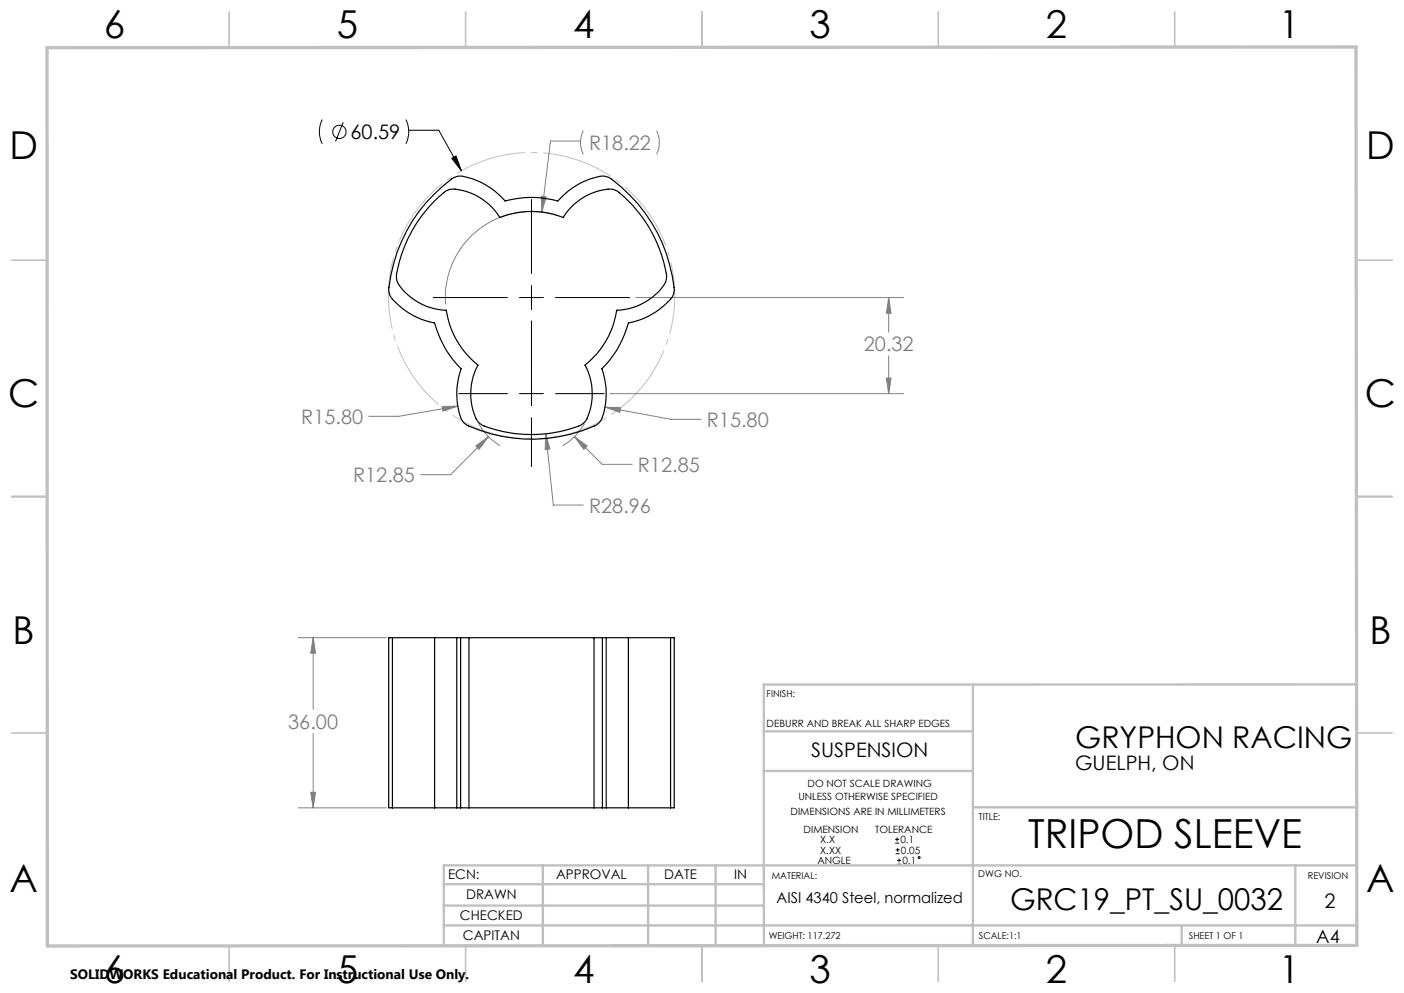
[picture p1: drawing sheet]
<svg xmlns="http://www.w3.org/2000/svg" width="297mm" height="210mm" viewBox="0 0 297 210" stroke-linecap="round" stroke-linejoin="round" font-family="sans-serif">
<g fill="none" stroke="#000" stroke-width=".21">
<path d="M68.2 25.3a5.7 5.7 0 0 0 0 5.1M72.6 25.9l-1.6 4M85.9 25.3a5.7 5.7 0 0 1 0 5.1M86.5 27.5h6.3l4.8 8.6M95.6 33.5l.8-.5 1.2 3.1zM112.4 42.2v15.6M91.7 62.9h15.7M109.9 62.9h5.1M112.4 60.4v5.1M112.4 67.9v17.9M117.5 62.9h15.7M97 83.2h10.4"/>
<path d="M109.9 83.2h5.1M112.4 88.3v10.4M117.5 83.2h10.3M189.4 178.3h.8M189.4 177.5h.8M189.5 179.7h.8M189.8 177.1v.8M189.9 179.3v.9M189.5 180.5h.8M189.8 182.8h.8M189.8 182h.8M190.2 181.6v.7"/>
<circle cx="71.8" cy="27.9" r="1.41"/>
<circle cx="194.4" cy="181.3" r=".19"/>
</g>
<path d="M141.4 53.7a30.3 30.3 0 0 0-50.7-12.2 30.3 30.3 0 0 0 13.9 50.3 30.3 30.3 0 0 0 37.2-36.6l-.4-1.5" fill="none" stroke="#c0c0c0" stroke-width=".21" stroke-dasharray="15.2 1.3 1.3 1.3" stroke-dashoffset="-1.8" stroke-linecap="butt"/>
<g fill="none" stroke="#808080" stroke-width=".21">
<path d="M122.8 29.8h-6.3l-1.9 15M123.4 27.6a5.6 5.6 0 0 0 0 5.1M138.9 27.6a5.9 5.9 0 0 1 0 5.1M114.5 41.5l1 .1-.9 3.2zM117.7 45.5a18.2 18.2 0 0 0-23.4 18.9M134.5 62.9h56.7M187.5 80h1l-.5 3.2zM188 62.9v7.3M188 75.3v7.9M188 62.9l.5 3.3h-1zM93.5 86l3.3-.1-3.1 1.1zM96.8 85.9l-12.5 2.1h-6.3"/>
<path d="M100.6 94.3l2.7-2-1.9 2.7zM101.2 89.6l.3 .4a12.1 12.1 0 0 0 4.3 4.3M103.3 92.3l-8 8.1h-6.3M115.5 91.7l1.6 15.1h6.3M115.5 91.7l.8 3.3-1 .1zM121.5 92.3l5.9 5.9h6.3M121.5 92.3l2.7 2-.7 .7zM123.6 89.6l-.2 .4a12.9 12.9 0 0 1-4.3 4.3M128 86.1l14 2.6h6.3M128 86.1l3.3 .1-.2 1zM129.1 83.2h62.1M63.1 134.9h18.6"/>
<path d="M66.3 134.9v15.1M66.3 134.9l.4 3.2h-1zM66.3 155.1v15.7M63.1 170.8h18.6M65.7 167.6h1l-.4 3.2z"/>
</g>
<g fill="none" stroke="#c0c0c0" stroke-width=".35">
<path d="M48.5 2.5v7.5M98.5 2.5v7.5M148.5 2.5v7.5M198.5 2.5v7.5M248.5 2.5v7.5M2.5 55h7.5M287 55h7.5M2.5 105h7.5M287 105h7.5M2.5 155h7.5M287 155h7.5M48.5 200v7.5"/>
<path d="M98.5 200v7.5M148.5 200v7.5M198.5 200v7.5M248.5 200v7.5"/>
</g>
<g fill="none" stroke="#c0c0c0" stroke-width=".5">
<path d="M161.6 154.6h44.2M205.8 144.8v55.2M287 144.7l-125.4 .1v55.2M161.6 163h44.2M205.8 170.7h81.2M93.9 195.7h193.1M93.9 191.5h67.7M93.9 187h67.7M114.8 183v17M137.1 183v17M151.4 183v17M250 195.8v4.2"/>
<path d="M274 183v16.9M287 183h-193.1v17"/>
</g>
<path d="M9.9 10.1l276.9-.2 .2 190-277 .2z" fill="none" stroke="#c0c0c0" stroke-width=".7"/>
<path d="M95.6 33.5l.8-.5 1.2 3.1z" fill="#000"/>
<path d="M188 62.9l.5 3.3h-1zM187.5 80h1l-.5 3.2zM121.5 92.3l2 2.7 .7-.7zM115.5 91.7l-.2 3.4 1-.1zM100.6 94.3l.8 .7 1.9-2.7zM114.5 41.5l.1 3.3 .9-3.2zM93.5 86l.2 1 3.1-1.1zM128 86.1l3.1 1.1 .2-1zM66.3 134.9l.4 3.2h-1zM65.7 167.6h1l-.4 3.2z" fill="#808080"/>
<g fill="none" stroke="#000" stroke-width=".25">
<path d="M91.8 41.1a17.4 17.4 0 0 1 4.3-3.6l.9-.3a14.8 14.8 0 0 1 9.9 5.3 21.1 21.1 0 0 1 11.1 0 14.8 14.8 0 0 1 9.8-5.3l.7 .2a29.2 29.2 0 0 1 10.6 11.9 28.7 28.7 0 0 1 3.5 12.5l-.2 .6a14.8 14.8 0 0 1-9.5 5.9 21.8 21.8 0 0 1-5.6 9.7 15.3 15.3 0 0 1-.2 10.9l-.6 .7a29.1 29.1 0 0 1-15.7 3.2 32 32 0 0 1-12.2-3 4.6 4.6 0 0 1-1.7-3.6 15.3 15.3 0 0 1 .6-8.2 20.9 20.9 0 0 1-5.6-9.7 15.7 15.7 0 0 1-9.3-5.5l-.4-1.3a32.5 32.5 0 0 1 9.6-20.4zM91.9 42.6l2-1.9a3.2 3.2 0 0 1 3.2-.6 12.7 12.7 0 0 1 8.6 5.9 18.3 18.3 0 0 1 13.4 0 12.2 12.2 0 0 1 10.5-6l.6 .2a24.5 24.5 0 0 1 7.6 8.9 23.5 23.5 0 0 1 3.2 9.8 5.7 5.7 0 0 1-2.4 3.5 12.4 12.4 0 0 1-8.1 3.2 18.3 18.3 0 0 1-6.7 11.6 12.2 12.2 0 0 1-.1 12l-.5 .5a27 27 0 0 1-15.5 1.8l-2.6-.6-2.6-.8a3.4 3.4 0 0 1-2.2-2.5 12.9 12.9 0 0 1 .8-10.4 18.3 18.3 0 0 1-6.7-11.6 12.4 12.4 0 0 1-10.4-6.1l-.1-.6a24.4 24.4 0 0 1 3.8-11l1.5-2.3zM83 134.9h8.9M83 134.9h-.8v35.9h.8M83 134.9v35.9M91.9 134.9h4.7M91.9 134.9v35.9M96.6 134.9h.8M96.6 134.9v35.9M97.4 134.9h1.8M97.4 134.9v35.9M99.2 134.9h26.5"/>
<path d="M99.2 134.9v35.9M125.7 134.9h1.7M125.7 134.9v35.9M127.4 134.9h.8M127.4 134.9v35.9M128.2 134.9h4.7M128.2 134.9v35.9M132.9 134.9h9M132.9 134.9v35.9M141.9 134.9h.7v35.9h-.7M141.9 134.9v35.9M83 170.8h8.9"/>
<path d="M91.9 170.8h4.7M96.6 170.8h.8M97.4 170.8h1.8M99.2 170.8h26.5M125.7 170.8h1.7M127.4 170.8h.8M128.2 170.8h4.7M132.9 170.8h9"/>
</g>
<text font-size="8.5" x="217.5" y="179.3">TRIPOD SLEEVE</text>
<g font-size="8.1">
<text x="22" y="8">6</text>
<text x="71.2" y="8">5</text>
<text x="121.2" y="8">4</text>
<text x="171.3" y="8">3</text>
<text x="221.3" y="8">2</text>
<text x="270.5" y="8">1</text>
<text x="2" y="33.6">D</text>
<text x="289" y="33.6">D</text>
<text x="1.7" y="86.1">C</text>
<text x="288.7" y="86.1">C</text>
<text x="2.7" y="136.1">B</text>
<text x="289.7" y="136.1">B</text>
<text x="2" y="188.6">A</text>
<text x="289" y="188.6">A</text>
<text x="22" y="208">6</text>
<text x="71.2" y="208">5</text>
<text x="121.2" y="208">4</text>
<text x="171.3" y="208">3</text>
<text x="221.3" y="208">2</text>
<text x="270.5" y="208">1</text>
</g>
<g font-size="6.3">
<text x="227.4" y="158.2">GRYPHON RACING</text>
<text x="213.7" y="192.5">GRC19_PT_SU_0032</text>
</g>
<g font-size="4.2">
<text x="74.1" y="29.4">60.59</text>
<text x="171.6" y="160.2">SUSPENSION</text>
<text x="227.4" y="162.8">GUELPH, ON</text>
<text x="280.2" y="192.1">2</text>
</g>
<g font-size="4.2" fill="#808080">
<text x="124.6" y="31.7">R18.22</text>
<text x="182.7" y="74.3">20.32</text>
<text x="63.7" y="89.6">R15.80</text>
<text x="149.5" y="90.3">R15.80</text>
<text x="74.7" y="102">R12.85</text>
<text x="134.9" y="99.8">R12.85</text>
<text x="124.6" y="108.4">R28.96</text>
<text x="61" y="154.1">36.00</text>
</g>
<text font-size="3.9" x="278.4" y="199.3">A4</text>
<text font-size="3.2" x="164.3" y="190.9">AISI 4340 Steel, normalized</text>
<text font-size="2.9" x="14.9" y="207.1">SOLIDWORKS Educational Product. For Instructional Use Only.</text>
<g font-size="2.8">
<text x="94.8" y="185.9">ECN:</text>
<text x="117.6" y="185.9">APPROVAL</text>
<text x="140.5" y="185.9">DATE</text>
<text x="155.3" y="185.9">IN</text>
<text x="98.6" y="190.2">DRAWN</text>
<text x="97.3" y="194.5">CHECKED</text>
<text x="97.9" y="198.9">CAPITAN</text>
</g>
<g font-size="2.1">
<text x="162.2" y="153.7">DEBURR AND BREAK ALL SHARP EDGES</text>
<text x="170.8" y="166.4">DO NOT SCALE DRAWING</text>
<text x="167.2" y="172.4">DIMENSIONS ARE IN MILLIMETERS</text>
<text x="168.9" y="169.2">UNLESS OTHERWISE SPECIFIED</text>
<text x="170" y="176.1">DIMENSION</text>
<text x="173.5" y="178.3">X.X</text>
<text x="185.2" y="176.1">TOLERANCE</text>
<text x="190.5" y="178.3">0.1</text>
<text x="172.9" y="182.7">ANGLE</text>
<text x="173.5" y="180.5">X.XX</text>
<text x="190.6" y="180.5">0.05</text>
<text x="190.9" y="182.7">0.1</text>
</g>
<g font-size="2">
<text x="162.2" y="147.5">FINISH:</text>
<text x="207.1" y="173.3">TITLE:</text>
<text x="163.3" y="185.9">MATERIAL:</text>
<text x="207" y="185.5">DWG NO.</text>
<text x="276.7" y="185.9">REVISION</text>
<text x="162.6" y="198.5">WEIGHT: 117.272</text>
<text x="207.1" y="198.6">SCALE:1:1</text>
<text x="251.5" y="198.6">SHEET 1 OF 1</text>
</g>
</svg>
